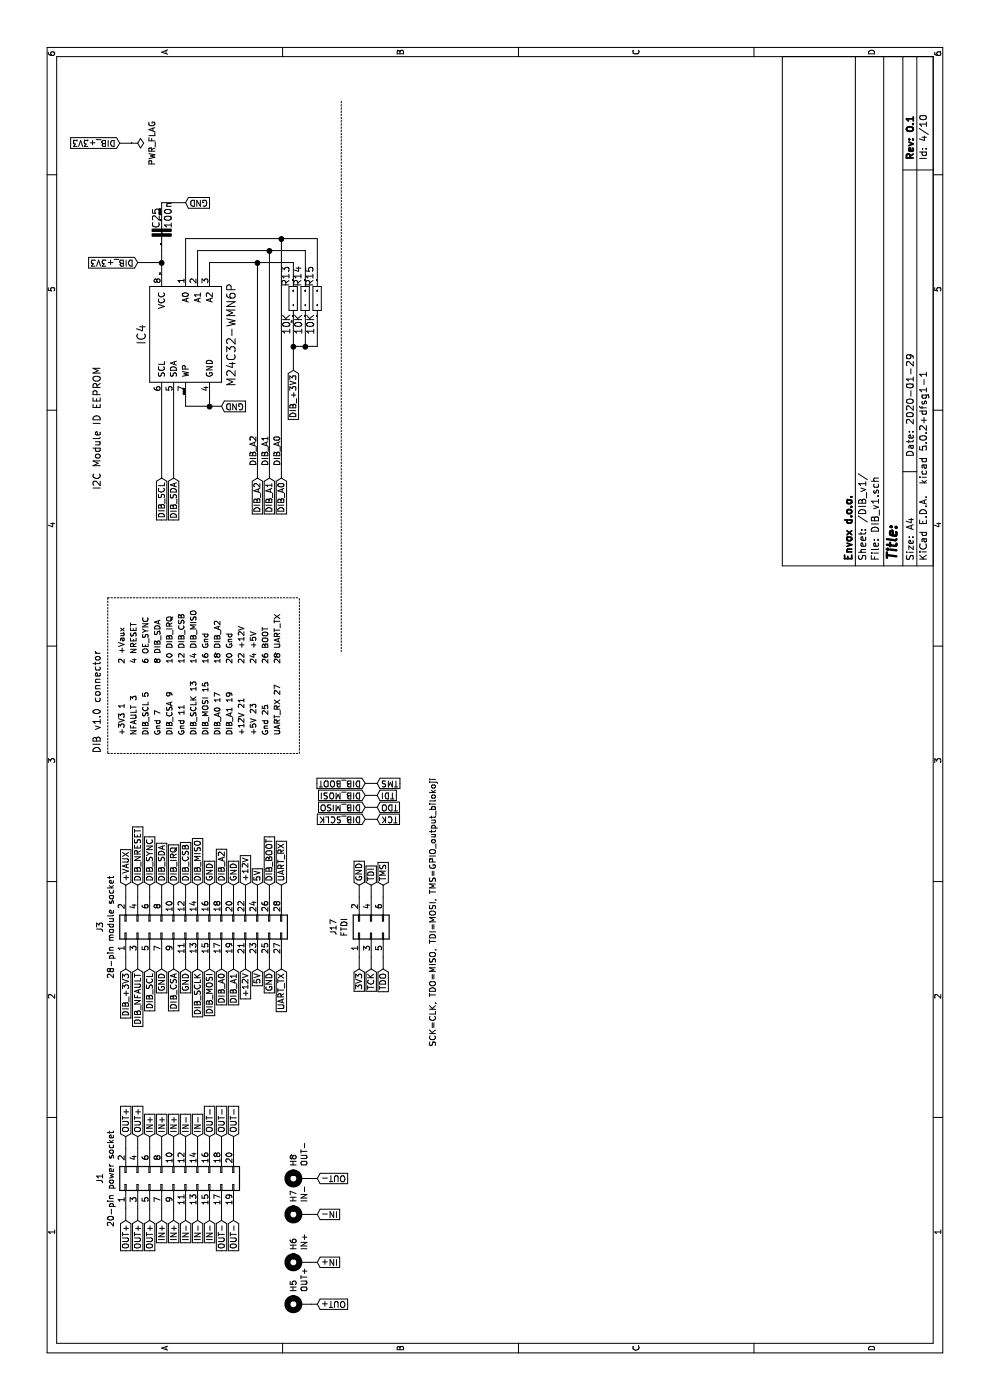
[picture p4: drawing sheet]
EESchema Schematic File Version 4
LIBS:LCD_PMOD-cache
EELAYER 26 0
EELAYER END
$Descr A4 11693 8268
encoding utf-8
Sheet 4 10
Title ""
Date "2020-01-29"
Rev "0.1"
Comp "Envox d.o.o."
Comment1 ""
Comment2 ""
Comment3 ""
Comment4 ""
$EndDescr
$Comp
L Connector_Generic:Conn_02x10_Odd_Even J1
U 1 1
P 1800 1450
F 0 "J1" H 1850 2067 50  0000 C CNN
F 1 "20-pin power socket" H 1850 1976 50  0000 C CNN
F 2 "DIB_V1:PinSocket_2x10_P2.54mm_Horizontal_DIB_V1" H 1800 1450 50  0001 C CNN
F 3 "~" H 1800 1450 50  0001 C CNN
	1    1800 1450
	1    0    0    -1  
$EndComp
Text GLabel 1500 1050 0    50   Input ~ 0
OUT+
Text GLabel 1500 1150 0    50   Input ~ 0
OUT+
Text GLabel 1500 1250 0    50   Input ~ 0
OUT+
Text GLabel 2200 1050 2    50   Input ~ 0
OUT+
Text GLabel 2200 1150 2    50   Input ~ 0
OUT+
Text GLabel 1500 1350 0    50   Input ~ 0
IN+
Text GLabel 1500 1450 0    50   Input ~ 0
IN+
Text GLabel 2200 1250 2    50   Input ~ 0
IN+
Text GLabel 2200 1350 2    50   Input ~ 0
IN+
Text GLabel 2200 1450 2    50   Input ~ 0
IN+
Wire Wire Line
	1500 1050 1600 1050
Wire Wire Line
	1500 1150 1600 1150
Wire Wire Line
	1500 1250 1600 1250
Wire Wire Line
	1500 1350 1600 1350
Wire Wire Line
	1500 1450 1600 1450
Wire Wire Line
	2100 1050 2200 1050
Wire Wire Line
	2100 1150 2200 1150
Wire Wire Line
	2100 1250 2200 1250
Wire Wire Line
	2100 1350 2200 1350
Wire Wire Line
	2100 1450 2200 1450
Text GLabel 1500 1550 0    50   Input ~ 0
IN-
Text GLabel 2200 1550 2    50   Input ~ 0
IN-
Text GLabel 1500 1650 0    50   Input ~ 0
IN-
Text GLabel 1500 1750 0    50   Input ~ 0
IN-
Text GLabel 2200 1650 2    50   Input ~ 0
IN-
Text GLabel 1500 1850 0    50   Input ~ 0
OUT-
Text GLabel 1500 1950 0    50   Input ~ 0
OUT-
Text GLabel 2200 1750 2    50   Input ~ 0
OUT-
Text GLabel 2200 1850 2    50   Input ~ 0
OUT-
Text GLabel 2200 1950 2    50   Input ~ 0
OUT-
Wire Wire Line
	1500 1550 1600 1550
Wire Wire Line
	1500 1650 1600 1650
Wire Wire Line
	1500 1750 1600 1750
Wire Wire Line
	1500 1850 1600 1850
Wire Wire Line
	1500 1950 1600 1950
Wire Wire Line
	2100 1950 2200 1950
Wire Wire Line
	2100 1850 2200 1850
Wire Wire Line
	2100 1750 2200 1750
Wire Wire Line
	2100 1650 2200 1650
Wire Wire Line
	2100 1550 2200 1550
Text Notes 6150 2250 0    47   ~ 0
26 BOOT
Text Notes 5550 1350 0    47   ~ 0
Gnd 7
Text Notes 6150 2050 0    47   ~ 0
22 +12V
Text Notes 6150 1750 0    47   ~ 0
16 Gnd
Text Notes 6150 1250 0    47   ~ 0
6 OE_SYNC
Text Notes 6150 2150 0    47   ~ 0
24 +5V
Text Notes 5550 2150 0    47   ~ 0
+5V 23
Text Notes 5550 2250 0    47   ~ 0
Gnd 25
Text Notes 5550 2050 0    47   ~ 0
+12V 21
Text Notes 6150 1450 0    47   ~ 0
10 DIB_IRQ
Text Notes 5550 1450 0    47   ~ 0
DIB_CSA 9
Text Notes 6150 1050 0    47   ~ 0
2 +Vaux
Text Notes 6150 1550 0    47   ~ 0
12 DIB_CSB
Text Notes 5550 1050 0    47   ~ 0
+3V3 1
Text Notes 5550 1550 0    47   ~ 0
Gnd 11
Text Notes 6150 1350 0    47   ~ 0
8 DIB_SDA
Text Notes 5550 1250 0    47   ~ 0
DIB_SCL 5
Text Notes 5550 1950 0    47   ~ 0
DIB_A1 19
Text Notes 6150 1150 0    47   ~ 0
4 NRESET
Text Notes 5550 1850 0    47   ~ 0
DIB_A0 17
Text Notes 6150 1950 0    47   ~ 0
20 Gnd
Text Notes 5550 1150 0    47   ~ 0
NFAULT 3
Text Notes 6150 1650 0    47   ~ 0
14 DIB_MISO
Text Notes 5550 1750 0    47   ~ 0
DIB_MOSI 15
Text Notes 5550 1650 0    47   ~ 0
DIB_SCLK 13
Text Notes 6150 1850 0    47   ~ 0
18 DIB_A2
Wire Notes Line
	10850 2850 6250 2850
Text Notes 5550 2350 0    47   ~ 0
UART_RX 27
Text Notes 6150 2350 0    47   ~ 0
28 UART_TX
Text Notes 5400 850  0    59   ~ 0
DIB v1.0 connector
$Comp
L Connector_Generic:Conn_02x14_Odd_Even J?
U 1 1
P 3900 1650
AR Path="/5E22D00E/5E5A4832" Ref="J?"  Part="1" 
AR Path="/5E22C9F9/5E5A4832" Ref="J3"  Part="1" 
F 0 "J3" H 3950 2467 50  0000 C CNN
F 1 "28-pin module socket" H 3950 2376 50  0000 C CNN
F 2 "DIB_V1:PinHeader_2x14_P2.54mm_Horizontal_DIB_V1" H 3900 1650 50  0001 C CNN
F 3 "~" H 3900 1650 50  0001 C CNN
	1    3900 1650
	1    0    0    -1  
$EndComp
Text GLabel 4300 1050 2    50   Input ~ 0
+VAUX
Text GLabel 4300 1150 2    50   Input ~ 0
DIB_NRESET
Text GLabel 4300 1250 2    50   Input ~ 0
DIB_SYNC
Text GLabel 4300 1350 2    50   Input ~ 0
DIB_SDA
Text GLabel 4300 1450 2    50   Input ~ 0
DIB_IRQ
Text GLabel 4300 1550 2    50   Input ~ 0
DIB_CSB
Text GLabel 4300 1650 2    50   Input ~ 0
DIB_MISO
Text GLabel 4300 1750 2    50   Input ~ 0
GND
Text GLabel 4300 1850 2    50   Input ~ 0
DIB_A2
Text GLabel 4300 1950 2    50   Input ~ 0
GND
Text GLabel 3600 2050 0    50   Input ~ 0
+12V
Text GLabel 3600 2150 0    50   Input ~ 0
5V
Text GLabel 4300 2250 2    50   Input ~ 0
DIB_BOOT
Text GLabel 4300 2350 2    50   Input ~ 0
UART_RX
Text GLabel 3600 1050 0    50   Input ~ 0
DIB_+3V3
Text GLabel 3600 1150 0    50   Input ~ 0
DIB_NFAULT
Text GLabel 3600 1250 0    50   Input ~ 0
DIB_SCL
Text GLabel 3600 1350 0    50   Input ~ 0
GND
Text GLabel 3600 1550 0    50   Input ~ 0
GND
Text GLabel 3600 1450 0    50   Input ~ 0
DIB_CSA
Text GLabel 3600 1650 0    50   Input ~ 0
DIB_SCLK
Text GLabel 3600 1750 0    50   Input ~ 0
DIB_MOSI
Text GLabel 3600 1850 0    50   Input ~ 0
DIB_A0
Text GLabel 3600 1950 0    50   Input ~ 0
DIB_A1
Text GLabel 4300 2050 2    50   Input ~ 0
+12V
Text GLabel 4300 2150 2    50   Input ~ 0
5V
Text GLabel 3600 2250 0    50   Input ~ 0
GND
Text GLabel 3600 2350 0    50   Input ~ 0
UART_TX
Wire Wire Line
	3600 1050 3700 1050
Wire Wire Line
	3600 1150 3700 1150
Wire Wire Line
	4200 1050 4300 1050
Wire Wire Line
	4200 1150 4300 1150
Wire Wire Line
	3600 1250 3700 1250
Wire Wire Line
	4200 1250 4300 1250
Wire Wire Line
	3600 1350 3700 1350
Wire Wire Line
	4200 1350 4300 1350
Wire Wire Line
	3600 1450 3700 1450
Wire Wire Line
	4200 1450 4300 1450
Wire Wire Line
	4300 1550 4200 1550
Wire Wire Line
	3600 1550 3700 1550
Wire Wire Line
	3600 1650 3700 1650
Wire Wire Line
	4200 1650 4300 1650
Wire Wire Line
	4300 1750 4200 1750
Wire Wire Line
	3600 1750 3700 1750
Wire Wire Line
	3600 1850 3700 1850
Wire Wire Line
	3600 1950 3700 1950
Wire Wire Line
	3700 2050 3600 2050
Wire Wire Line
	3600 2150 3700 2150
Wire Wire Line
	3600 2250 3700 2250
Wire Wire Line
	3600 2350 3700 2350
Wire Wire Line
	4200 2350 4300 2350
Wire Wire Line
	4300 2250 4200 2250
Wire Wire Line
	4200 2150 4300 2150
Wire Wire Line
	4300 2050 4200 2050
Wire Wire Line
	4200 1950 4300 1950
Wire Wire Line
	4300 1850 4200 1850
Wire Notes Line
	6700 900  5400 900 
Wire Notes Line
	5400 900  5400 2500
Wire Notes Line
	5400 2500 6700 2500
Wire Notes Line
	6700 900  6700 2500
Wire Wire Line
	9400 1550 9700 1550
Wire Wire Line
	9700 1550 9700 2350
Wire Wire Line
	9700 2350 9700 2650
Wire Wire Line
	9700 2650 9400 2650
Text Label 7800 2350 0    50   ~ 0
DIB_A0
Connection ~ 9700 2350
Wire Wire Line
	9400 1650 9600 1650
Wire Wire Line
	9600 1650 9600 2250
Wire Wire Line
	9600 2250 9600 2550
Wire Wire Line
	9600 2550 9400 2550
Text Label 7800 2250 0    50   ~ 0
DIB_A1
Connection ~ 9600 2250
Wire Wire Line
	9400 1750 9500 1750
Wire Wire Line
	9500 1750 9500 2150
Wire Wire Line
	9500 2150 9500 2450
Wire Wire Line
	9500 2450 9400 2450
Text Label 7800 2150 0    50   ~ 0
DIB_A2
Connection ~ 9500 2150
Wire Wire Line
	8400 1550 8300 1550
Wire Wire Line
	8300 1550 8300 1750
Wire Wire Line
	8300 1750 8400 1750
Wire Wire Line
	8300 1850 8300 1750
Connection ~ 8300 1750
Text Label 8400 1550 0    10   ~ 0
GNDIO
Wire Wire Line
	9900 1350 10000 1350
Text Label 9900 1350 0    10   ~ 0
GNDIO
Wire Wire Line
	9400 1350 9500 1350
Wire Wire Line
	9600 1350 9500 1350
Connection ~ 9500 1350
Text Label 9400 1350 0    10   ~ 0
V+
Wire Wire Line
	9000 2450 8800 2450
Wire Wire Line
	8800 2450 8800 2550
Wire Wire Line
	8800 2550 8800 2650
Wire Wire Line
	8800 2650 9000 2650
Wire Wire Line
	9000 2550 8800 2550
Connection ~ 8800 2550
Connection ~ 8800 2450
Text Label 9000 2450 0    10   ~ 0
V+
$Comp
L LCD_PMOD-rescue:C-EUC0603-EEZ_DIB_DCM220_r2B7-eagle-import C?
U 1 0
P 9800 1350
AR Path="/5E650AE0" Ref="C?"  Part="1" 
AR Path="/5E155363/5E650AE0" Ref="C?"  Part="1" 
AR Path="/5E500AA4/5E650AE0" Ref="C?"  Part="1" 
AR Path="/5E22C9F9/5E650AE0" Ref="C25"  Part="1" 
F 0 "C25" V 9785 1335 59  0000 L BNN
F 1 "100n" V 9885 1335 59  0000 L BNN
F 2 "Capacitor_SMD:C_0603_1608Metric" H 9800 1350 50  0001 C CNN
F 3 "" H 9800 1350 50  0001 C CNN
	1    9800 1350
	0    1    1    0   
$EndComp
$Comp
L LCD_PMOD-rescue:R-EU_R0805-EEZ_DIB_DCM220_r2B7-eagle-import R?
U 1 0
P 9200 2450
AR Path="/5E650AE7" Ref="R?"  Part="1" 
AR Path="/5E155363/5E650AE7" Ref="R?"  Part="1" 
AR Path="/5E500AA4/5E650AE7" Ref="R?"  Part="1" 
AR Path="/5E22C9F9/5E650AE7" Ref="R13"  Part="1" 
F 0 "R13" H 9300 2359 59  0000 L BNN
F 1 "10K" H 9075 2430 59  0000 R TNN
F 2 "Capacitor_SMD:C_0805_2012Metric" H 9200 2450 50  0001 C CNN
F 3 "" H 9200 2450 50  0001 C CNN
	1    9200 2450
	1    0    0    1   
$EndComp
$Comp
L LCD_PMOD-rescue:R-EU_R0805-EEZ_DIB_DCM220_r2B7-eagle-import R?
U 1 0
P 9200 2550
AR Path="/5E650AEE" Ref="R?"  Part="1" 
AR Path="/5E155363/5E650AEE" Ref="R?"  Part="1" 
AR Path="/5E500AA4/5E650AEE" Ref="R?"  Part="1" 
AR Path="/5E22C9F9/5E650AEE" Ref="R14"  Part="1" 
F 0 "R14" H 9300 2459 59  0000 L BNN
F 1 "10K" H 9075 2530 59  0000 R TNN
F 2 "Capacitor_SMD:C_0805_2012Metric" H 9200 2550 50  0001 C CNN
F 3 "" H 9200 2550 50  0001 C CNN
	1    9200 2550
	1    0    0    1   
$EndComp
$Comp
L LCD_PMOD-rescue:R-EU_R0805-EEZ_DIB_DCM220_r2B7-eagle-import R?
U 1 0
P 9200 2650
AR Path="/5E650AF5" Ref="R?"  Part="1" 
AR Path="/5E155363/5E650AF5" Ref="R?"  Part="1" 
AR Path="/5E500AA4/5E650AF5" Ref="R?"  Part="1" 
AR Path="/5E22C9F9/5E650AF5" Ref="R15"  Part="1" 
F 0 "R15" H 9300 2559 59  0000 L BNN
F 1 "10K" H 9075 2630 59  0000 R TNN
F 2 "Capacitor_SMD:C_0805_2012Metric" H 9200 2650 50  0001 C CNN
F 3 "" H 9200 2650 50  0001 C CNN
	1    9200 2650
	1    0    0    1   
$EndComp
$Comp
L LCD_PMOD-rescue:AT24CXXSOIC8-EEZ_DIB_DCM220_r2B7-eagle-import IC?
U 1 0
P 8900 1550
AR Path="/5E650AFC" Ref="IC?"  Part="1" 
AR Path="/5E155363/5E650AFC" Ref="IC?"  Part="1" 
AR Path="/5E500AA4/5E650AFC" Ref="IC?"  Part="1" 
AR Path="/5E22C9F9/5E650AFC" Ref="IC4"  Part="1" 
F 0 "IC4" H 8814 1884 69  0000 L BNN
F 1 "M24C32-WMN6P" H 8464 1133 69  0000 L BNN
F 2 "OPA2211:SOIC127P600X170-9N" H 8900 1550 50  0001 C CNN
F 3 "" H 8900 1550 50  0001 C CNN
	1    8900 1550
	1    0    0    -1  
$EndComp
Text Notes 7600 850  0    59   ~ 0
I2C Module ID EEPROM
Text GLabel 7700 1450 0    50   Input ~ 0
DIB_SDA
Wire Wire Line
	7700 1450 8400 1450
Text GLabel 7700 1350 0    50   Input ~ 0
DIB_SCL
Wire Wire Line
	7700 1350 8400 1350
Text GLabel 7700 2350 0    50   Input ~ 0
DIB_A0
Text GLabel 7700 2250 0    50   Input ~ 0
DIB_A1
Text GLabel 7700 2150 0    50   Input ~ 0
DIB_A2
Wire Wire Line
	7700 2150 9500 2150
Wire Wire Line
	7700 2250 9600 2250
Wire Wire Line
	7700 2350 9700 2350
Text GLabel 10000 1550 3    50   Input ~ 0
GND
Wire Wire Line
	10000 1350 10000 1550
Text GLabel 8300 1850 3    50   Input ~ 0
GND
Text GLabel 8600 2450 0    50   Input ~ 0
DIB_+3V3
Wire Wire Line
	9500 1150 9500 1350
Wire Wire Line
	8600 2450 8800 2450
Text GLabel 9500 1150 1    50   Input ~ 0
DIB_+3V3
$Comp
L Connector_Generic:Conn_02x03_Odd_Even J?
U 1 1
P 3900 3100
AR Path="/5E22C01C/5E3DE14E" Ref="J?"  Part="1" 
AR Path="/5E22C9F9/5E3DE14E" Ref="J17"  Part="1" 
F 0 "J17" H 3950 3417 50  0000 C CNN
F 1 "FTDI" H 3950 3326 50  0000 C CNN
F 2 "Connector_PinHeader_2.54mm:PinHeader_2x03_P2.54mm_Vertical" H 3900 3100 50  0001 C CNN
F 3 "~" H 3900 3100 50  0001 C CNN
	1    3900 3100
	1    0    0    -1  
$EndComp
Text GLabel 3600 3000 0    50   Input ~ 0
3V3
Text GLabel 3600 3100 0    50   Input ~ 0
TCK
Text GLabel 3600 3200 0    50   Input ~ 0
TDO
Text GLabel 4300 3000 2    50   Input ~ 0
GND
Text GLabel 4300 3100 2    50   Input ~ 0
TDI
Text GLabel 4300 3200 2    50   Input ~ 0
TMS
Wire Wire Line
	3600 3000 3700 3000
Wire Wire Line
	3600 3100 3700 3100
Wire Wire Line
	3600 3200 3700 3200
Wire Wire Line
	4200 3000 4300 3000
Wire Wire Line
	4200 3100 4300 3100
Wire Wire Line
	4200 3200 4300 3200
Text Notes 2950 3650 0    50   ~ 0
SCK=CLK, TDO=MISO, TDI=MOSI, TMS=GPIO_output_bilokoji
Text GLabel 4850 3050 1    50   Input ~ 0
DIB_SCLK
Text GLabel 4850 3150 3    50   Input ~ 0
TCK
Text GLabel 5050 3050 1    50   Input ~ 0
DIB_MOSI
Text GLabel 4950 3050 1    50   Input ~ 0
DIB_MISO
Text GLabel 4950 3150 3    50   Input ~ 0
TDO
Text GLabel 5050 3150 3    50   Input ~ 0
TDI
Text GLabel 5150 3050 1    50   Input ~ 0
DIB_BOOT
Text GLabel 5150 3150 3    50   Input ~ 0
TMS
Wire Wire Line
	4850 3050 4850 3150
Wire Wire Line
	4950 3050 4950 3150
Wire Wire Line
	5050 3050 5050 3150
Wire Wire Line
	5150 3050 5150 3150
Text GLabel 10500 1000 1    50   Input ~ 0
DIB_+3V3
$Comp
L power:PWR_FLAG #FLG0105
U 1 1
P 10500 1100
F 0 "#FLG0105" H 10500 1175 50  0001 C CNN
F 1 "PWR_FLAG" H 10500 1273 50  0000 C CNN
F 2 "" H 10500 1100 50  0001 C CNN
F 3 "~" H 10500 1100 50  0001 C CNN
	1    10500 1100
	-1   0    0    1   
$EndComp
Wire Wire Line
	10500 1000 10500 1100
$Comp
L Mechanical:MountingHole_Pad H5
U 1 1
P 800 2500
F 0 "H5" H 900 2551 50  0000 L CNN
F 1 "OUT+" H 900 2460 50  0000 L CNN
F 2 "MountingHole:MountingHole_2.2mm_M2_Pad" H 800 2500 50  0001 C CNN
F 3 "~" H 800 2500 50  0001 C CNN
	1    800  2500
	1    0    0    -1  
$EndComp
$Comp
L Mechanical:MountingHole_Pad H6
U 1 1
P 1150 2500
F 0 "H6" H 1250 2551 50  0000 L CNN
F 1 "IN+" H 1250 2460 50  0000 L CNN
F 2 "MountingHole:MountingHole_2.2mm_M2_Pad" H 1150 2500 50  0001 C CNN
F 3 "~" H 1150 2500 50  0001 C CNN
	1    1150 2500
	1    0    0    -1  
$EndComp
$Comp
L Mechanical:MountingHole_Pad H7
U 1 1
P 1550 2500
F 0 "H7" H 1650 2551 50  0000 L CNN
F 1 "IN-" H 1650 2460 50  0000 L CNN
F 2 "MountingHole:MountingHole_2.2mm_M2_Pad" H 1550 2500 50  0001 C CNN
F 3 "~" H 1550 2500 50  0001 C CNN
	1    1550 2500
	1    0    0    -1  
$EndComp
$Comp
L Mechanical:MountingHole_Pad H8
U 1 1
P 1850 2500
F 0 "H8" H 1950 2551 50  0000 L CNN
F 1 "OUT-" H 1950 2460 50  0000 L CNN
F 2 "MountingHole:MountingHole_2.2mm_M2_Pad" H 1850 2500 50  0001 C CNN
F 3 "~" H 1850 2500 50  0001 C CNN
	1    1850 2500
	1    0    0    -1  
$EndComp
Text GLabel 1850 2650 3    50   Input ~ 0
OUT-
Text GLabel 1550 2650 3    50   Input ~ 0
IN-
Text GLabel 800  2650 3    50   Input ~ 0
OUT+
Text GLabel 1150 2650 3    50   Input ~ 0
IN+
Wire Wire Line
	800  2650 800  2600
Wire Wire Line
	1150 2650 1150 2600
Wire Wire Line
	1550 2650 1550 2600
Wire Wire Line
	1850 2650 1850 2600
$EndSCHEMATC
